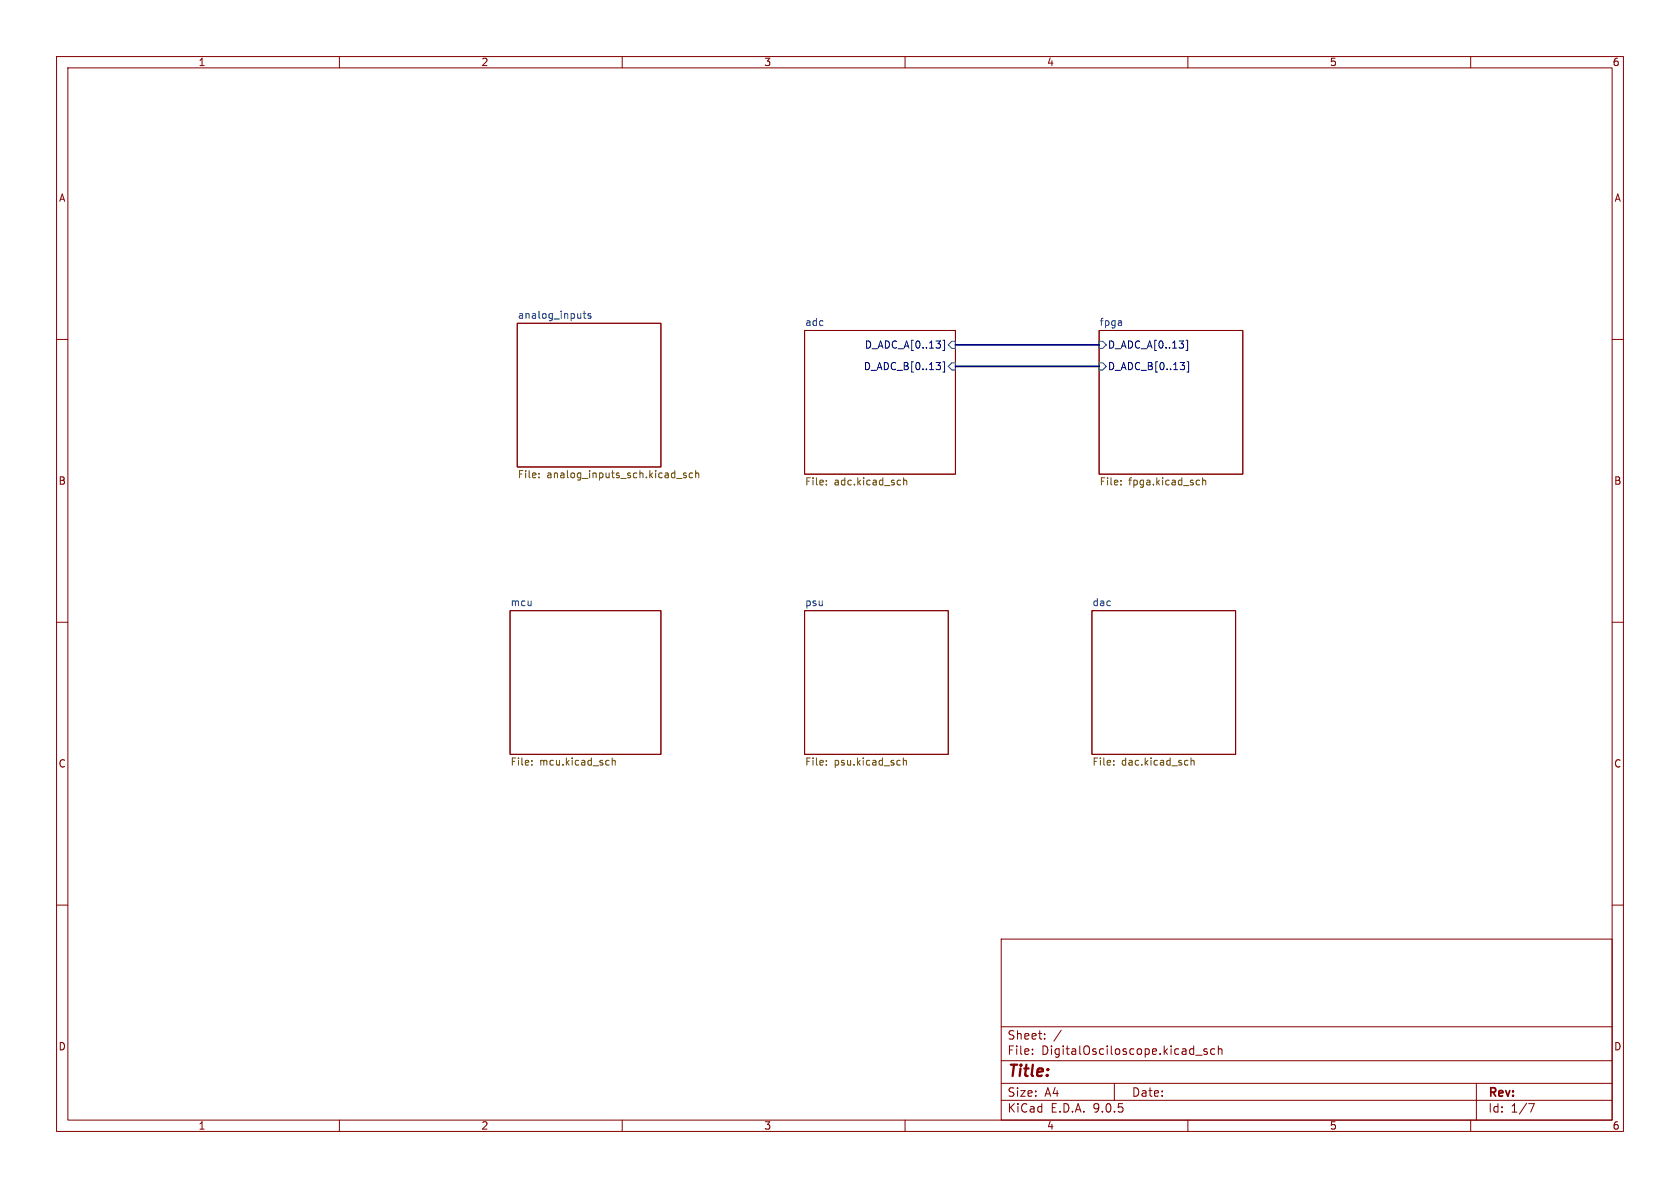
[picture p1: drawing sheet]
<svg xmlns="http://www.w3.org/2000/svg" width="297mm" height="210mm" viewBox="0 0 297 210" stroke-linecap="round" stroke-linejoin="round" font-family="sans-serif">
<g fill="none" stroke="#840000" stroke-width=".18">
<path d="M10 10h277v190h-277zM12 12h273v186h-273zM60 10v2M110 10v2M160 10v2M210 10v2M260 10v2M91.4 57.2h25.4v25.4h-25.4zM142.2 58.4h26.7v25.4h-26.7zM194.3 58.4h25.4v25.4h-25.4zM10 60h2M285 60h2"/>
<path d="M10 110h2M90.2 108h26.6v25.4h-26.6zM142.2 108h25.4v25.4h-25.4zM193 108h25.4v25.4h-25.4zM285 110h2M10 160h2M177 166h108v32h-108zM285 160h2M60 198v2M110 198v2M160 198v2M177 194.5h108"/>
<path d="M177 191.5h108M177 187.5h108M177 181.5h108M182.5 186.3v.1M182.5 185.5v.1M184.7 183.6v.1M184.7 182.8v.1M187.6 182.1l-1.3 2M197 191.5v3M210 198v2M211.4 186.5h1.1M213.4 185.5l-.4-.1-.2 .2 .1 .2 .5 .2v.3h-.6"/>
<path d="M214.7 185.5l-.4-.1-.3 .3v.4l.2 .2h.5M215.4 185.5l.2-.1 .4 .1v.9M215.4 184.9v1.5M260 198v2M261 191.5v6.5M270.2 195.1h1l-.6 1.5"/>
</g>
<path d="M165.5 64.1h.8l-.5 .5M166.1 64.6l.2 .2-.2 .5M166.7 60.1h.3v1.9h-.3M166.7 64h.3v1.8h-.3M208.6 64.1h.8l-.4 .5M209.3 64.6l.1 .2-.1 .5M209.7 60.1h.3v1.9h-.3M209.8 64h.3v1.8h-.3" fill="none" stroke="#000084" stroke-width=".18"/>
<path d="M103.1 55.4h.5M103.3 55v1.1l.3 .2M104.4 55.5l-.3-.1-.2 .2 .1 .2 .4 .1v.3h-.5M168.3 60.3h.6v1.3h-.6l-.7-.6zM168.3 64.1h.6v1.3h-.6l-.7-.6zM194.3 60.3h.6l.7 .7-.7 .6h-.6zM194.3 64.1h.6l.7 .7-.7 .6h-.6z" fill="none" stroke="#006464" stroke-width=".18"/>
<g fill="none" stroke="#725600" stroke-width=".18">
<path d="M95.3 84.3v.2M95.3 83.7v.1M119.6 84.6h1M121.3 83.7l-.3-.1-.2 .2 .1 .2 .4 .1v.3h-.5M122.4 83.7l-.3-.1-.3 .3 .2 .5h.4M123 83.7l.2-.1 .3 .1v.8M123 83.2v1.3M146.1 84.9v.2M146.1 85.6v.1M159.1 84.9h.1M159.2 85.7h-.1M159.8 85l.1-.1h.3l.1 .8"/>
<path d="M159.8 84.5v1.2M198.2 85.6v.1M198.2 84.9v.2M211.7 84.9h.4M212.1 85.7h-.4M212.6 85l.2-.1h.3l.1 .8M212.6 84.5v1.2M94 135.1v.2M94 134.5v.1M107.6 134.4l.1 .1M107.7 135.2l-.1 .1M108.2 134.5l.2-.1 .3 .1 .1 .8"/>
<path d="M108.2 134v1.3M146.1 135.1v.2M146.1 134.5v.1M159.7 134v1.3M159.7 134.5l.2-.1 .3 .1v.8M196.9 135.1v.2M196.9 134.5v.1M209.9 134.4l.1 .1M210 135.2l-.1 .1M210.6 134.5l.1-.1 .3 .1 .1 .8M210.6 134v1.3"/>
</g>
<path d="M168.9 64.8h25.4M168.9 61h25.4" fill="none" stroke="#000084" stroke-width=".3"/>
<text font-size="2.8" fill="#840000" x="178" y="190.9">Title:</text>
<g font-size="2.1" fill="#840000">
<text x="178" y="184">Sheet:</text>
<text x="178" y="186.7">File:</text>
<text x="184.1" y="186.7">DigitalOsciloscope.kicad_sch</text>
<text x="178" y="196.9">KiCad</text>
<text x="178" y="194.1">Size:</text>
<text x="184.7" y="194.1">A4</text>
<text x="185.7" y="196.9">E.D.A.</text>
<text x="193.3" y="196.9">9.0.5</text>
<text x="200" y="194.1">Date:</text>
<text x="263" y="194.3">Rev:</text>
<text x="263" y="196.9">Id:</text>
<text x="267.1" y="196.9">1/7</text>
</g>
<g font-size="1.8" fill="#840000">
<text x="35" y="11.9">1</text>
<text x="85" y="11.9">2</text>
<text x="135" y="11.9">3</text>
<text x="185" y="11.9">4</text>
<text x="235" y="11.9">5</text>
<text x="285" y="11.9">6</text>
<text x="10.3" y="35.9">A</text>
<text x="285.3" y="35.9">A</text>
<text x="10.3" y="85.9">B</text>
<text x="285.3" y="85.9">B</text>
<text x="10.3" y="135.9">C</text>
<text x="285.3" y="135.9">C</text>
<text x="10.3" y="185.9">D</text>
<text x="285.3" y="185.9">D</text>
<text x="35" y="199.9">1</text>
<text x="85" y="199.9">2</text>
<text x="135" y="199.9">3</text>
<text x="185" y="199.9">4</text>
<text x="235" y="199.9">5</text>
<text x="285" y="199.9">6</text>
</g>
<g font-size="1.8" fill="#006464">
<text x="91.4" y="56.4">analog_inputs</text>
<text x="142.2" y="57.7">adc</text>
<text x="194.3" y="57.7">fpga</text>
<text x="90.2" y="107.2">mcu</text>
<text x="142.2" y="107.2">psu</text>
<text x="193" y="107.2">dac</text>
</g>
<g font-size="1.8" fill="#000084">
<text x="152.6" y="65.6">D_ADC_B[0..13]</text>
<text x="152.8" y="61.8">D_ADC_A[0..13]</text>
<text x="195.8" y="61.8">D_ADC_A[0..13]</text>
<text x="195.8" y="65.6">D_ADC_B[0..13]</text>
</g>
<g font-size="1.8" fill="#725600">
<text x="91.4" y="84.9">File:</text>
<text x="96.7" y="84.9">analog_inputs_sch.kicad_sch</text>
<text x="142.2" y="86.1">File:</text>
<text x="147.5" y="86.1">adc.kicad_sch</text>
<text x="194.3" y="86.1">File:</text>
<text x="199.5" y="86.1">fpga.kicad_sch</text>
<text x="90.2" y="135.7">File:</text>
<text x="95.4" y="135.7">mcu.kicad_sch</text>
<text x="142.2" y="135.7">File:</text>
<text x="147.5" y="135.7">psu.kicad_sch</text>
<text x="193" y="135.7">File:</text>
<text x="198.3" y="135.7">dac.kicad_sch</text>
</g>
</svg>
